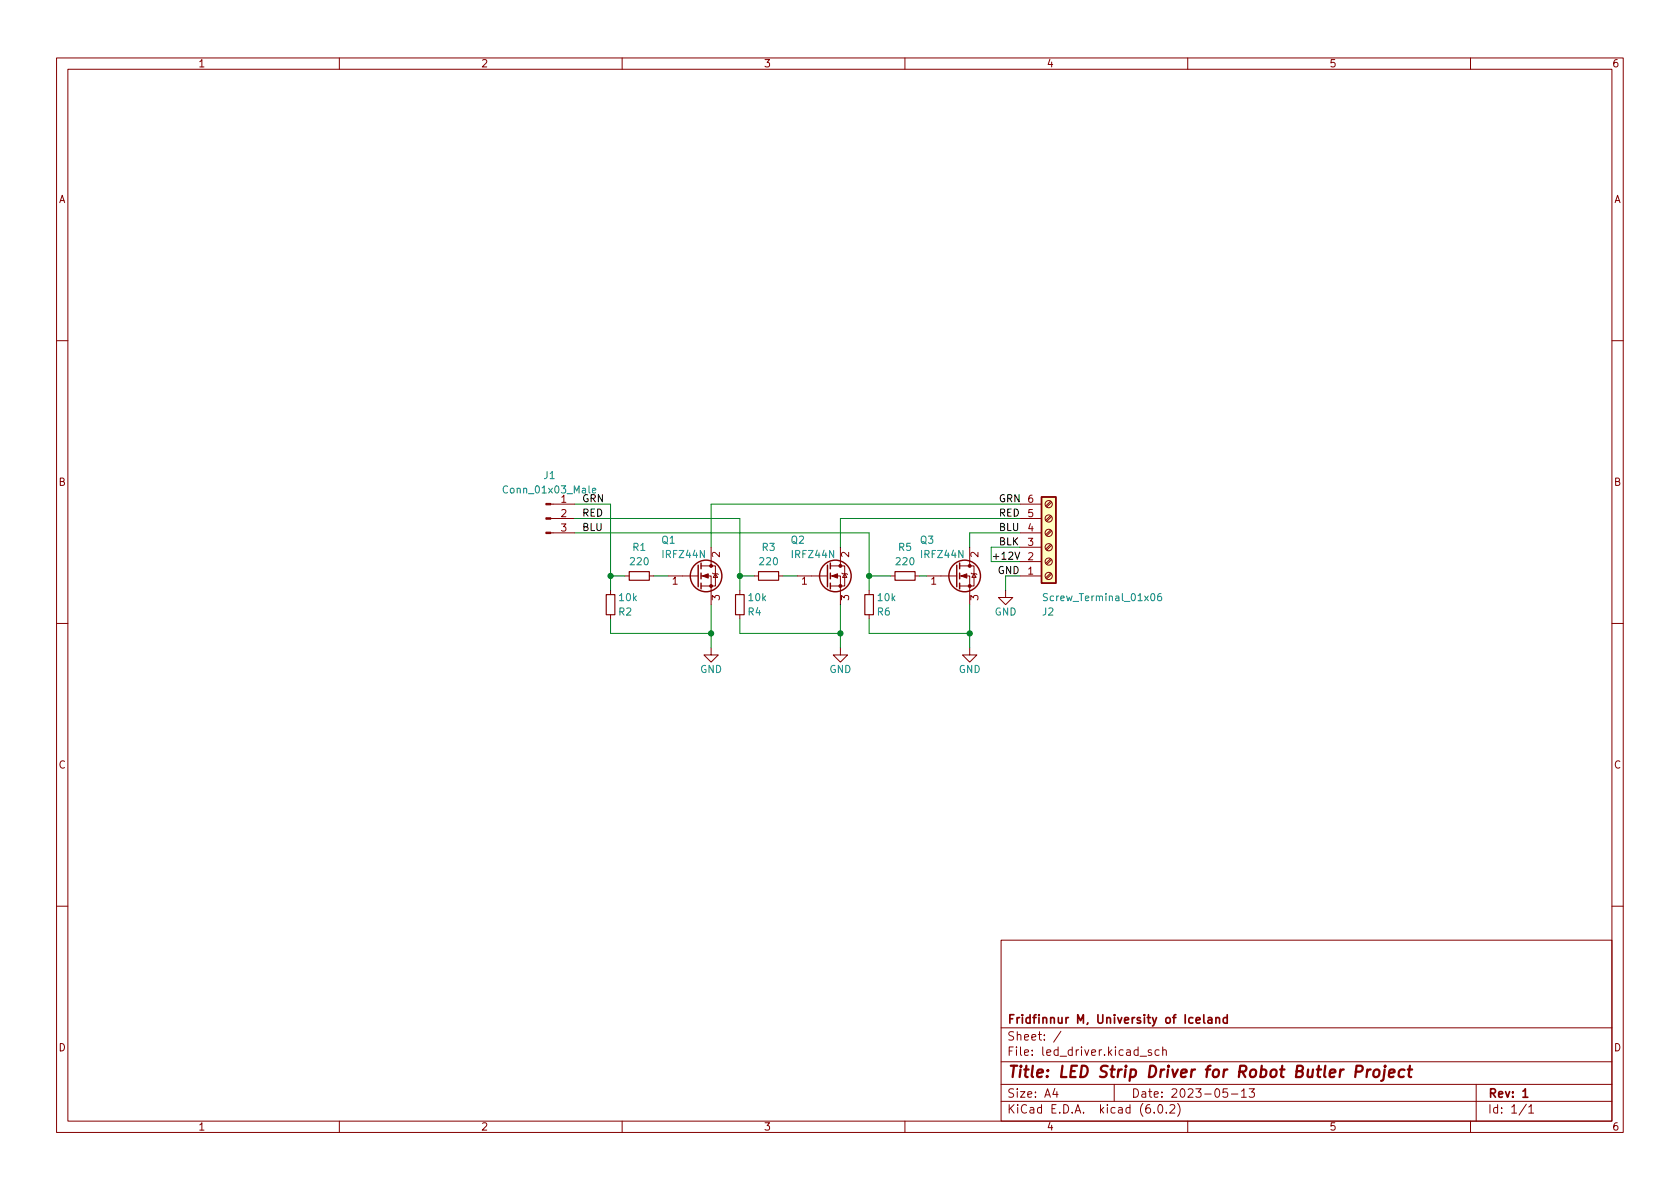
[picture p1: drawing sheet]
<svg xmlns="http://www.w3.org/2000/svg" width="297mm" height="210mm" viewBox="0 0 297 210" stroke-linecap="round" stroke-linejoin="round" font-family="sans-serif">
<g fill="none" stroke="#840000" stroke-width=".18">
<path d="M10 10.2h277v190.1h-277zM12 12.2h273v186.1h-273zM60 10.2v2M110 10.2v2M160 10.2v2M210 10.2v2M260 10.2v2M10 60.2h2M285 60.2h2M97.4 94.2h4.2M97.4 91.7h4.2M97.4 89.1h4.2"/>
<path d="M125.7 96.8v3.3M148.6 96.8v3.3M171.4 96.8v3.3M180.3 99.3h3.8M180.3 96.8h3.8M180.3 94.2h3.8M180.3 91.7h3.8M180.3 89.1h3.8M185.8 88.6l-.9 .9M185.8 91.2l-.9 .8M185.8 93.7l-.9 .9M185.8 96.3l-.9 .8"/>
<path d="M185.8 98.8l-.9 .8M185.9 88.8l-.8 .9M185.9 91.4l-.8 .8M185.9 93.9l-.8 .8M185.9 96.4l-.8 .9M185.9 99l-.8 .8M10 110.2h2M107.9 104.4v.8M107.9 108.7v.8M110.5 101.8h.8M114.8 101.8h.8M118.1 101.8h5.3"/>
<path d="M124 101.8h1.7v5.1M124 100.1h2.5v3.5h-2.5M125.7 114.5v1.3h1.3l-1.3 1.3-1.2-1.3h1.2M126 101.3l.1 .2h.8l.1 .1M126.5 101.5l.4 .6h-.8zM130.8 104.4v.8M130.8 108.7v.8M133.3 101.8h.8M137.7 101.8h.7M141 101.8h5.3M146.8 101.8h1.8v5.1M146.8 100.1h2.6v3.5h-2.6"/>
<path d="M148.6 114.5v1.3h1.3l-1.3 1.3-1.3-1.3h1.3M148.8 101.3l.2 .2h.7l.2 .1M149.4 101.5l.3 .6h-.7zM153.7 104.4v.8M153.7 108.7v.8M157.5 101.8h.7M161.8 101.8h.8M163.8 101.8h5.4M169.7 101.8h1.7v5.1M169.7 100.1h2.5v3.5h-2.5M171.4 114.5v1.3h1.3l-1.3 1.3-1.2-1.3h1.2M171.7 101.3l.1 .2h.8l.1 .1"/>
<path d="M172.2 101.5l.4 .6h-.8zM177.8 104.4v1.3h1.3l-1.3 1.2-1.3-1.2h1.3M180.3 101.8h3.8M185.8 101.3l-.9 .9M185.9 101.5l-.8 .9M285 110.2h2M10 160.2h2M177 166.3h108v32h-108zM285 160.2h2M60 198.3v2M110 198.3v2M160 198.3v2"/>
<path d="M177 194.8h108M177 191.8h108M177 187.8h108M177 181.8h108M186.5 192.5l-.4 1h1M186.9 193v1M187.6 182.4l-1.3 1.9M197 191.8v3M201.6 186.8h1.1M203.6 185.7l-.4-.1-.2 .2 .1 .3 .5 .1v.4h-.6M204.1 196.7v.1M204.9 195.4l.2-.1a.81 .81 0 0 1 .6 .7 .81 .81 0 0 1-.3 .8h-.2a.81 .81 0 0 1-.6-.6 .81 .81 0 0 1 .3-.8z"/>
<path d="M204.9 185.7l-.4-.1-.3 .3v.4l.2 .3h.5M205.6 185.8l.2-.2 .3 .1 .1 .9M205.6 185.1v1.5M206.2 196.7v.1M206.9 195.5l.5-.2 .2 .2 .1 .3-.9 1h.9M208.2 195.1a1.72 1.72 0 0 1 0 2.3M210 198.3v2M217 192.5h-.7l-.1 .7 .2-.1 .5 .1 .2 .2-.1 .5-.2 .1-.6-.1M217.7 193.5h1.2M219.5 193l.4-.5v1.5M219.5 194h.9M220.9 192.5h.9l-.5 .6 .4 .1v.7l-.2 .1h-.4l-.2-.1"/>
<path d="M260 198.3v2M261 191.8v6.5M269.9 195.3l-1.3 1.9M270.3 195.8l.4-.5v1.5M270.3 196.8h.9"/>
<circle cx="185.4" cy="89.1" r=".63"/>
<circle cx="185.4" cy="96.8" r=".63"/>
<circle cx="185.4" cy="91.7" r=".63"/>
<circle cx="185.4" cy="99.3" r=".63"/>
<circle cx="185.4" cy="94.2" r=".63"/>
<circle cx="185.4" cy="101.8" r=".63"/>
</g>
<path d="M212.8 179.4v1.3l.3 .2M215 179.9v1M217 179.4v1.5M213.6 180h.6l.1 .9M214.3 180.3l-.5 .1a.29 .29 0 0 0-.3 .2 .29 .29 0 0 0 .3 .3h.5M215 180.1l.2-.2 .4 .1v.9M217 180l-.4-.1-.3 .3v.4l.1 .3h.6M269.3 193l.4-.5v1.5M269.3 194h.8" fill="none" stroke="#840000" stroke-width=".3"/>
<path d="M239.7 189.5h.8a.55 .55 0 0 0 .4-.5 .55 .55 0 0 0-.3-.5h-.7l-.3 2M241.8 189.1l-.2 1.4M242.3 189.1l-.3 .1-.3 .3M243 189.3a.52 .52 0 0 1 .5-.2 .52 .52 0 0 1 .4 .4l-.1 .6a.55 .55 0 0 1-.5 .4 .55 .55 0 0 1-.5-.4zM244.8 189.1l-.2 1.7-.1 .2-.3 .1M244.9 188.5l-.1 .1 .1 .1 .1-.1-.1-.1v.2M245.6 189.8l1-.2-.1-.4-.2-.1-.5 .1-.3 1 .3 .3 .6-.1M248.3 189.2a.66 .66 0 0 0-1 .3v.6l.1 .3 .2 .1 .6-.1M248.9 189.1h.8M249.3 188.5l-.2 1.7v.2l.4 .1" fill="none" stroke="#840000" stroke-width=".4"/>
<g fill="none" stroke="#840000" stroke-width=".25">
<path d="M123.4 99.9v3.9M124 99.6v1M146.3 99.9v3.9M146.8 99.6v1M169.2 99.9v3.9M169.7 99.6v1M184.1 87.9h2.6v15.2h-2.6zM124 101.3v1.1M124 103.1v1M146.8 101.3v1.1M146.8 103.1v1M169.7 101.3v1.1"/>
<path d="M169.7 103.1v1"/>
<circle cx="124.8" cy="101.8" r="2.79"/>
<circle cx="147.7" cy="101.8" r="2.79"/>
<circle cx="170.6" cy="101.8" r="2.79"/>
</g>
<g fill="#840000" stroke="#840000" stroke-width=".18">
<path d="M169.9 101.8l1-.3v.7z"/>
<path d="M147.1 101.8l1-.3v.7z"/>
<path d="M96.5 94.1h.9v.3h-.9z"/>
<path d="M96.5 91.6h.9v.2h-.9z"/>
<path d="M96.5 89h.9v.3h-.9z"/>
<path d="M124.2 101.8l1-.3v.7z"/>
<circle cx="171.4" cy="103.6" r=".25"/>
<circle cx="171.4" cy="100.1" r=".25"/>
<circle cx="148.6" cy="103.6" r=".25"/>
<circle cx="148.6" cy="100.1" r=".25"/>
<circle cx="125.7" cy="103.6" r=".25"/>
<circle cx="125.7" cy="100.1" r=".25"/>
</g>
<path d="M107.2 105.2h1.5v3.5h-1.5zM111.3 101.1h3.5v1.5h-3.5zM130 105.2h1.6v3.5h-1.6zM134.1 101.1h3.6v1.5h-3.6zM152.9 105.2h1.5v3.5h-1.5zM158.2 101.1h3.6v1.5h-3.6z" fill="none" stroke="#840000" stroke-width=".2"/>
<path d="M184.1 87.9h2.6v15.2h-2.6z" fill="#ffffc2" stroke="#ffffc2" stroke-width=".18"/>
<path d="M104.7 86.8l.6-.2v-.2l-.4-.1-.2 .2 .1 .6h.5M185.2 105h-.5l-.2 .1v.3l.6 .3 .1 .3-.2 .2h-.5M205.3 105h-.4a.86 .86 0 0 0 0 1.2l.4-.1 .1-.4-.2-.3h-.3l-.2 .3" fill="none" stroke="#008484" stroke-width=".18"/>
<path d="M179.4 97.6l.5 1.3 .4-1.3" fill="none" stroke="#000" stroke-width=".18"/>
<g fill="none" stroke="#008400" stroke-width=".18">
<path d="M101.6 94.2h52.1v10.2M101.6 91.7h29.2v12.7M101.6 89.1h6.3v15.3M180.3 91.7h-31.7v5.1M180.3 94.2h-8.9v2.6M180.3 96.8h-5v2.5h5M180.3 89.1h-54.6v7.7M107.9 101.8h2.6M107.9 109.5v2.5h17.8M115.6 101.8h2.5M125.7 106.9v7.6M130.8 109.5v2.5h17.8"/>
<path d="M130.8 101.8h2.5M138.4 101.8h2.6M148.6 106.9v7.6M153.7 109.5v2.5h17.7M153.7 101.8h3.8M162.6 101.8h1.2M171.4 106.9v7.6M177.8 101.8v2.6"/>
</g>
<g fill="#008400" stroke="#008400" stroke-width=".18">
<circle cx="171.4" cy="112" r=".46"/>
<circle cx="148.6" cy="112" r=".46"/>
<circle cx="125.7" cy="112" r=".46"/>
<circle cx="130.8" cy="101.8" r=".46"/>
<circle cx="153.7" cy="101.8" r=".46"/>
<circle cx="107.9" cy="101.8" r=".46"/>
</g>
<text font-size="2.8" fill="#840000" x="178" y="190.6">Title: LED Strip Driver for Robot Butler Project</text>
<g font-size="2.1" fill="#840000">
<text x="178" y="184">Sheet: /</text>
<text x="178" y="181">Fridfinnur M, University of Iceland</text>
<text x="178" y="186.7">File: led_driver.kicad_sch</text>
<text x="178" y="196.9">KiCad E.D.A. kicad (6.0.2)</text>
<text x="178" y="194.1">Size: A4</text>
<text x="200" y="194.1">Date: 2023-05-13</text>
<text x="263" y="194.1">Rev: 1</text>
<text x="263" y="196.9">Id: 1/1</text>
</g>
<g font-size="1.8" fill="#840000">
<text x="35" y="11.9">1</text>
<text x="85" y="11.9">2</text>
<text x="135" y="11.9">3</text>
<text x="185" y="11.9">4</text>
<text x="235" y="11.9">5</text>
<text x="285" y="11.9">6</text>
<text x="10.3" y="35.9">A</text>
<text x="285.3" y="35.9">A</text>
<text x="10.3" y="85.9">B</text>
<text x="99.2" y="88.9">1</text>
<text x="181.8" y="88.9">6</text>
<text x="285.3" y="85.9">B</text>
<text x="99.2" y="91.4">2</text>
<text x="99.2" y="94">3</text>
<text x="181.8" y="94">4</text>
<text x="181.8" y="91.4">5</text>
<text x="127.3" y="98.5" transform="rotate(-90 127.3 98.5)">2</text>
<text x="150.1" y="98.5" transform="rotate(-90 150.1 98.5)">2</text>
<text x="173" y="98.5" transform="rotate(-90 173 98.5)">2</text>
<text x="181.8" y="101.6">1</text>
<text x="181.8" y="99.1">2</text>
<text x="181.8" y="96.5">3</text>
<text x="118.9" y="103.4">1</text>
<text x="127.3" y="106.2" transform="rotate(-90 127.3 106.2)">3</text>
<text x="141.7" y="103.4">1</text>
<text x="150.1" y="106.2" transform="rotate(-90 150.1 106.2)">3</text>
<text x="164.6" y="103.4">1</text>
<text x="173" y="106.2" transform="rotate(-90 173 106.2)">3</text>
<text x="10.3" y="135.9">C</text>
<text x="285.3" y="135.9">C</text>
<text x="10.3" y="185.9">D</text>
<text x="285.3" y="185.9">D</text>
<text x="35" y="199.9">1</text>
<text x="85" y="199.9">2</text>
<text x="135" y="199.9">3</text>
<text x="185" y="199.9">4</text>
<text x="235" y="199.9">5</text>
<text x="285" y="199.9">6</text>
</g>
<g font-size="1.8" fill="#008484">
<text x="89.5" y="87.2">Conn_01x03_Male</text>
<text x="96.2" y="84.7">J1</text>
<text x="111.6" y="99.9">220</text>
<text x="111.9" y="97.4">R1</text>
<text x="117" y="96.1">Q1</text>
<text x="117.3" y="98.7">IRFZ44N</text>
<text x="134.4" y="99.9">220</text>
<text x="134.8" y="97.4">R3</text>
<text x="139.9" y="96.1">Q2</text>
<text x="140.2" y="98.7">IRFZ44N</text>
<text x="158.5" y="99.9">220</text>
<text x="158.9" y="97.4">R5</text>
<text x="162.7" y="96.1">Q3</text>
<text x="163" y="98.7">IRFZ44N</text>
<text x="109.5" y="106.3">10k</text>
<text x="132.4" y="106.3">10k</text>
<text x="155.3" y="106.3">10k</text>
<text x="185.2" y="106.3">Screw_Terminal_01x06</text>
<text x="109.4" y="108.8">R2</text>
<text x="132.3" y="108.8">R4</text>
<text x="155.1" y="108.8">R6</text>
<text x="175.8" y="108.8">GND</text>
<text x="184.3" y="108.8">J2</text>
<text x="123.8" y="119">GND</text>
<text x="146.6" y="119">GND</text>
<text x="169.5" y="119">GND</text>
</g>
<g font-size="1.8">
<text x="102.9" y="88.8">GRN</text>
<text x="176.5" y="88.8">GRN</text>
<text x="102.9" y="91.3">RED</text>
<text x="102.9" y="93.9">BLU</text>
<text x="176.5" y="93.9">BLU</text>
<text x="176.5" y="91.3">RED</text>
<text x="175.3" y="99">+12V</text>
<text x="176.5" y="96.4">BLK</text>
</g>
<text font-size="1.8" fill="#008400" x="176.4" y="101.5">GND</text>
</svg>
